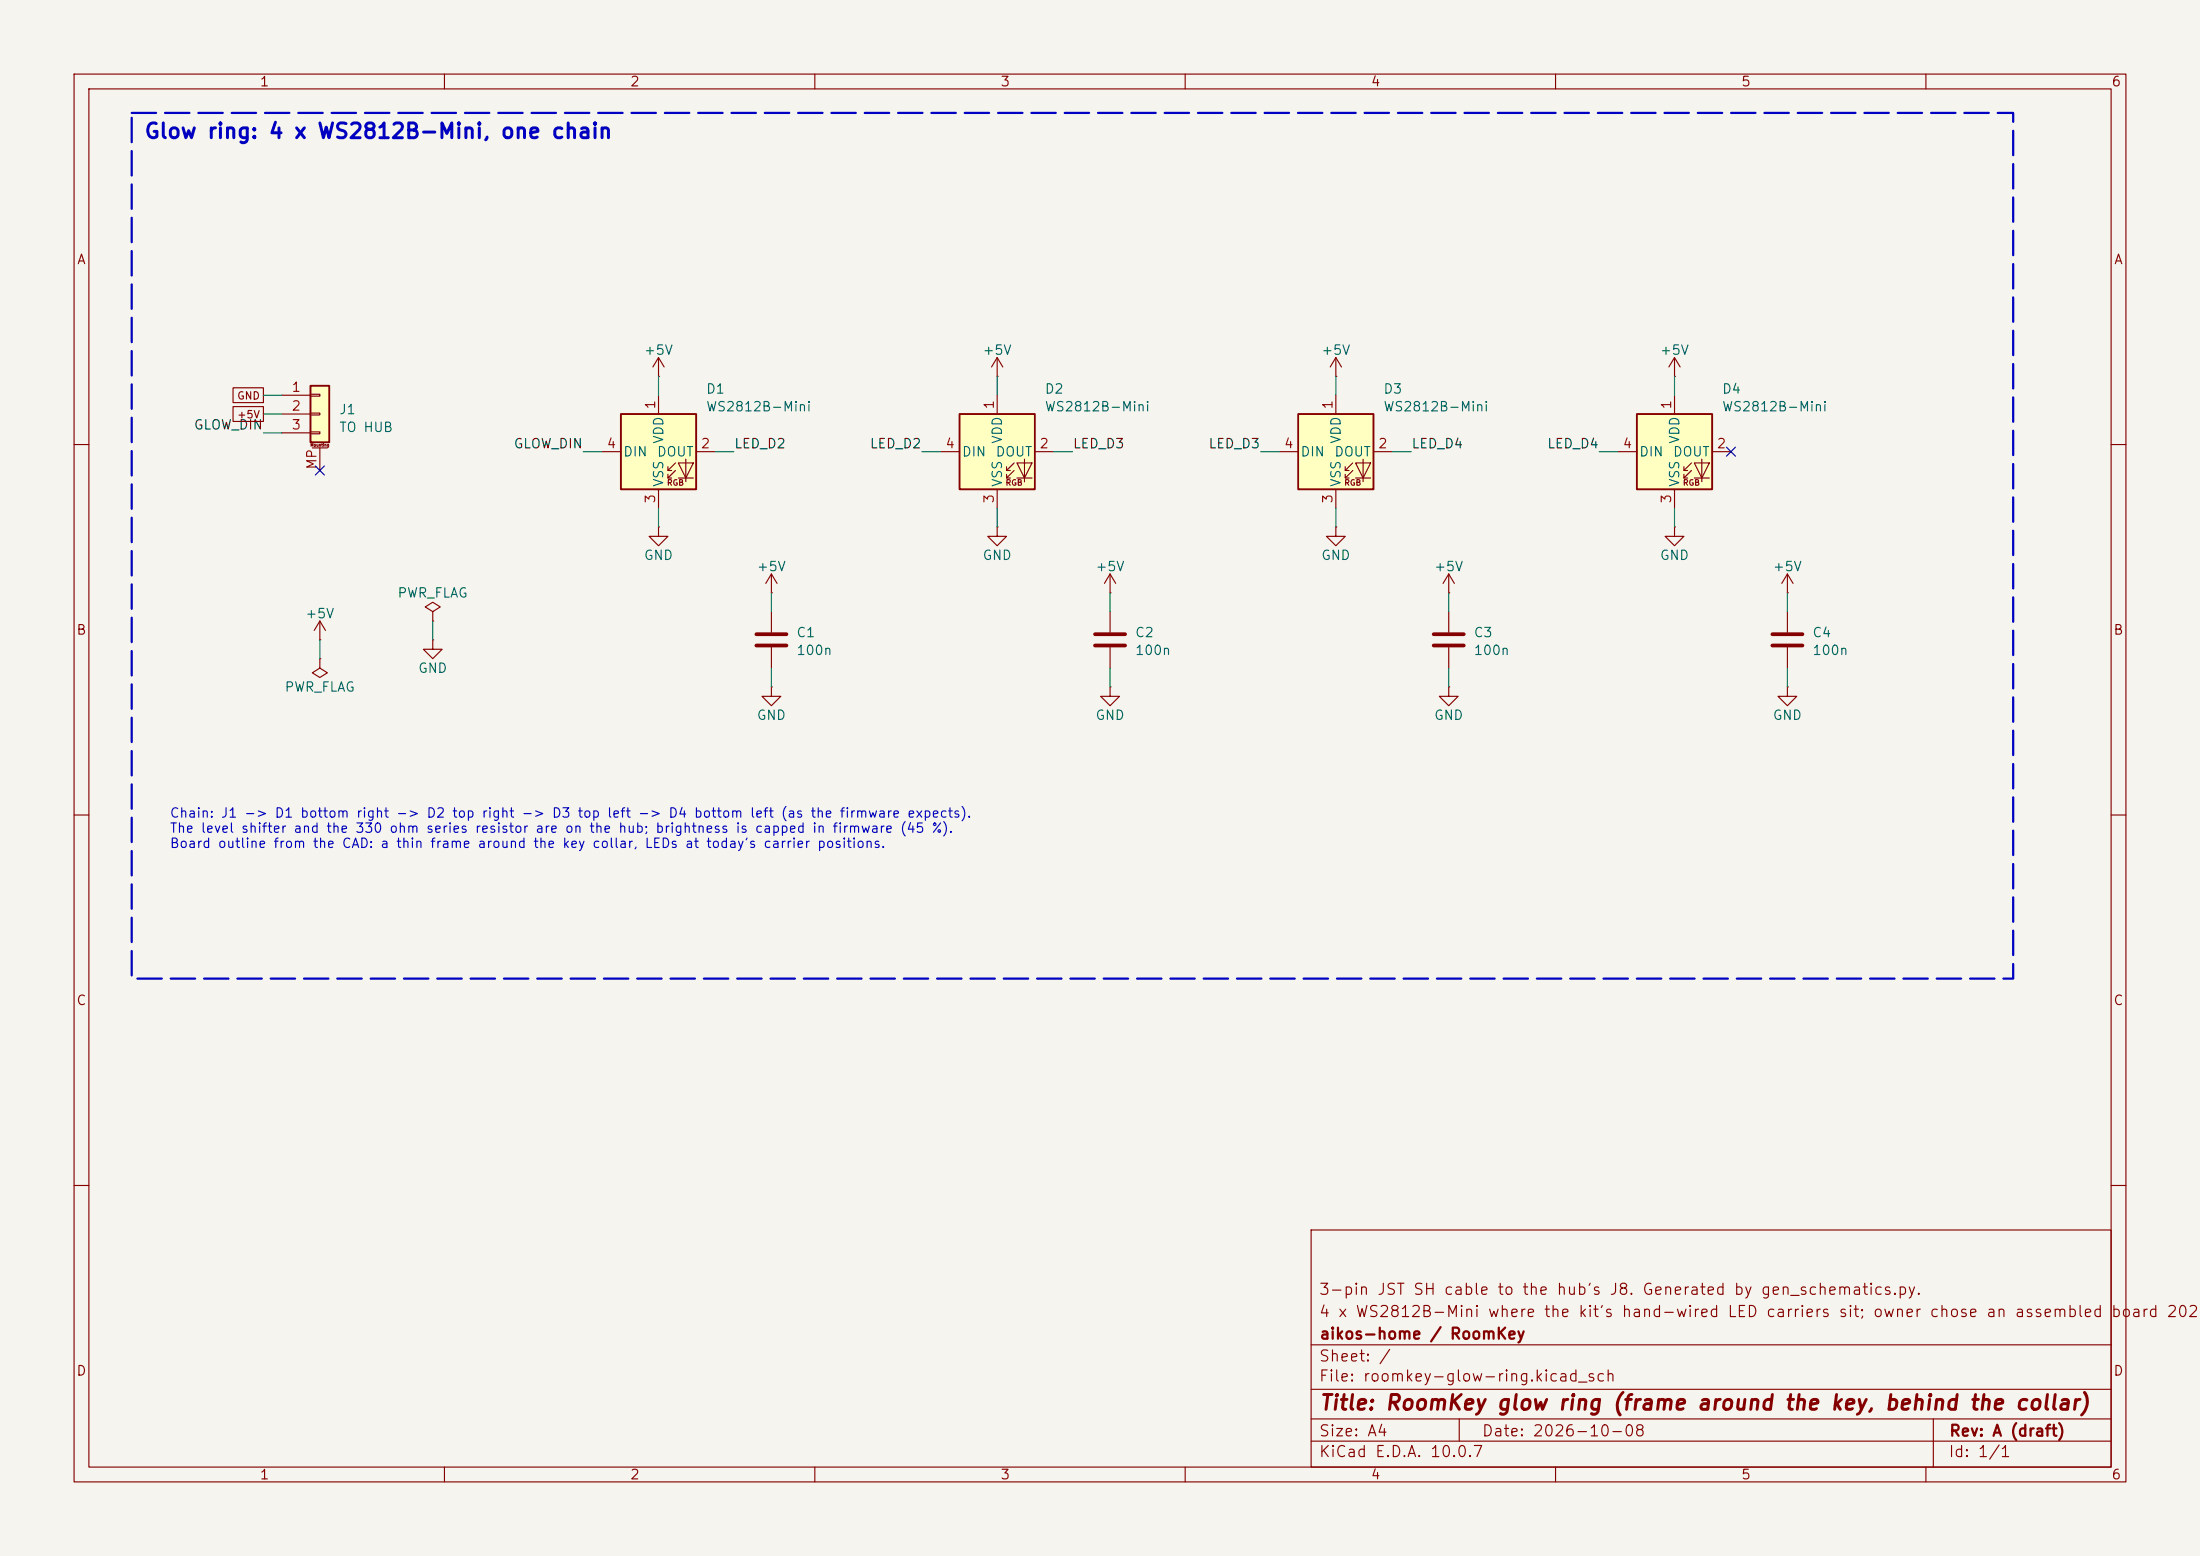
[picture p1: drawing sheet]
(kicad_sch
 (version 20260101)
 (generator "eeschema")
 (generator_version "10.0")
 (paper "A4")
 (title_block
  (title "RoomKey glow ring (frame around the key, behind the collar)")
  (date "2026-10-08")
  (rev "A (draft)")
  (company "aikos-home / RoomKey")
  (comment 1 "4 x WS2812B-Mini where the kit's hand-wired LED carriers sit; owner chose an assembled board 2026-10-08.")
  (comment 2 "3-pin JST SH cable to the hub's J8. Generated by gen_schematics.py."))
 (lib_symbols
  (symbol "Connector_Generic_MountingPin:Conn_01x03_MountingPin"
   (pin_names
    (offset 1.016) (hide yes)) (exclude_from_sim no) (in_bom yes) (on_board yes)
   (in_pos_files yes)
   (duplicate_pin_numbers_are_jumpers no)
   (property "Reference" "J" (at 0 5.08 0) (show_name no) (do_not_autoplace no) (effects (font (size 1.27 1.27))))
   (property "Value" "Conn_01x03_MountingPin" (at 1.27 -5.08 0) (show_name no) (do_not_autoplace no) (effects (font (size 1.27 1.27)) (justify left)))
   (property "Footprint" "" (at 0 0 0) (show_name no) (do_not_autoplace no) (hide yes) (effects (font (size 1.27 1.27))))
   (property "Datasheet" "" (at 0 0 0) (show_name no) (do_not_autoplace no) (hide yes) (effects (font (size 1.27 1.27))))
   (property "Description" "Generic connectable mounting pin connector, single row, 01x03, script generated (kicad-library-utils/schlib/autogen/connector/)" (at 0 0 0) (show_name no) (do_not_autoplace no) (hide yes) (effects (font (size 1.27 1.27))))
   (symbol "Conn_01x03_MountingPin_1_1"
    (rectangle (start -1.27 3.81) (end 1.27 -3.81) (stroke (width 0.254) (type default)) (fill (type background)))
    (rectangle (start -1.27 2.667) (end 0 2.413) (stroke (width 0.1524) (type default)) (fill (type none)))
    (rectangle (start -1.27 0.127) (end 0 -0.127) (stroke (width 0.1524) (type default)) (fill (type none)))
    (rectangle (start -1.27 -2.413) (end 0 -2.667) (stroke (width 0.1524) (type default)) (fill (type none)))
    (polyline (pts (xy -1.016 -4.572) (xy 1.016 -4.572)) (stroke (width 0.1524) (type default)) (fill (type none)))
    (text "Mounting" (at 0 -4.191 0) (effects (font (size 0.381 0.381))))
    (pin passive line (at -5.08 2.54 0) (length 3.81) (name "Pin_1" (effects (font (size 1.27 1.27)))) (number "1" (effects (font (size 1.27 1.27)))))
    (pin passive line (at -5.08 0 0) (length 3.81) (name "Pin_2" (effects (font (size 1.27 1.27)))) (number "2" (effects (font (size 1.27 1.27)))))
    (pin passive line (at -5.08 -2.54 0) (length 3.81) (name "Pin_3" (effects (font (size 1.27 1.27)))) (number "3" (effects (font (size 1.27 1.27)))))
    (pin passive line (at 0 -7.62 90) (length 3.048) (name "MountPin" (effects (font (size 1.27 1.27)))) (number "MP" (effects (font (size 1.27 1.27))))))
   (embedded_fonts no))
  (symbol "LED:WS2812B"
   (pin_names
    (offset 0.254)) (exclude_from_sim no) (in_bom yes) (on_board yes)
   (in_pos_files yes)
   (duplicate_pin_numbers_are_jumpers no)
   (property "Reference" "D" (at 5.08 5.715 0) (show_name no) (do_not_autoplace no) (effects (font (size 1.27 1.27)) (justify right bottom)))
   (property "Value" "WS2812B" (at 1.27 -5.715 0) (show_name no) (do_not_autoplace no) (effects (font (size 1.27 1.27)) (justify left top)))
   (property "Footprint" "LED_SMD:LED_WS2812B_PLCC4_5.0x5.0mm_P3.2mm" (at 1.27 -7.62 0) (show_name no) (do_not_autoplace no) (hide yes) (effects (font (size 1.27 1.27)) (justify left top)))
   (property "Datasheet" "https://cdn-shop.adafruit.com/datasheets/WS2812B.pdf" (at 2.54 -9.525 0) (show_name no) (do_not_autoplace no) (hide yes) (effects (font (size 1.27 1.27)) (justify left top)))
   (property "Description" "RGB LED with integrated controller" (at 0 0 0) (show_name no) (do_not_autoplace no) (hide yes) (effects (font (size 1.27 1.27))))
   (symbol "WS2812B_0_0"
    (text "RGB" (at 2.286 -4.191 0) (effects (font (size 0.762 0.762)))))
   (symbol "WS2812B_0_1"
    (polyline (pts (xy 1.27 -2.54) (xy 1.778 -2.54)) (stroke (width 0) (type default)) (fill (type none)))
    (polyline (pts (xy 1.27 -3.556) (xy 1.778 -3.556)) (stroke (width 0) (type default)) (fill (type none)))
    (polyline (pts (xy 2.286 -1.524) (xy 1.27 -2.54) (xy 1.27 -2.032)) (stroke (width 0) (type default)) (fill (type none)))
    (polyline (pts (xy 2.286 -2.54) (xy 1.27 -3.556) (xy 1.27 -3.048)) (stroke (width 0) (type default)) (fill (type none)))
    (polyline (pts (xy 3.683 -1.016) (xy 3.683 -3.556) (xy 3.683 -4.064)) (stroke (width 0) (type default)) (fill (type none)))
    (polyline (pts (xy 4.699 -1.524) (xy 2.667 -1.524) (xy 3.683 -3.556) (xy 4.699 -1.524)) (stroke (width 0) (type default)) (fill (type none)))
    (polyline (pts (xy 4.699 -3.556) (xy 2.667 -3.556)) (stroke (width 0) (type default)) (fill (type none)))
    (rectangle (start 5.08 5.08) (end -5.08 -5.08) (stroke (width 0.254) (type default)) (fill (type background))))
   (symbol "WS2812B_1_1"
    (pin power_in line (at 0 7.62 270) (length 2.54) (name "VDD" (effects (font (size 1.27 1.27)))) (number "1" (effects (font (size 1.27 1.27)))))
    (pin output line (at 7.62 0 180) (length 2.54) (name "DOUT" (effects (font (size 1.27 1.27)))) (number "2" (effects (font (size 1.27 1.27)))))
    (pin power_in line (at 0 -7.62 90) (length 2.54) (name "VSS" (effects (font (size 1.27 1.27)))) (number "3" (effects (font (size 1.27 1.27)))))
    (pin input line (at -7.62 0 0) (length 2.54) (name "DIN" (effects (font (size 1.27 1.27)))) (number "4" (effects (font (size 1.27 1.27))))))
   (embedded_fonts no))
  (symbol "power:+5V"
   (power global)
   (pin_numbers (hide yes))
   (pin_names
    (offset 0) (hide yes)) (exclude_from_sim no) (in_bom yes) (on_board yes)
   (in_pos_files yes)
   (duplicate_pin_numbers_are_jumpers no)
   (property "Reference" "#PWR" (at 0 -3.81 0) (show_name no) (do_not_autoplace no) (hide yes) (effects (font (size 1.27 1.27))))
   (property "Value" "+5V" (at 0 3.556 0) (show_name no) (do_not_autoplace no) (effects (font (size 1.27 1.27))))
   (property "Footprint" "" (at 0 0 0) (show_name no) (do_not_autoplace no) (hide yes) (effects (font (size 1.27 1.27))))
   (property "Datasheet" "" (at 0 0 0) (show_name no) (do_not_autoplace no) (hide yes) (effects (font (size 1.27 1.27))))
   (property "Description" "Power symbol creates a global label with name \"+5V\"" (at 0 0 0) (show_name no) (do_not_autoplace no) (hide yes) (effects (font (size 1.27 1.27))))
   (symbol "+5V_0_1"
    (polyline (pts (xy -0.762 1.27) (xy 0 2.54)) (stroke (width 0) (type default)) (fill (type none)))
    (polyline (pts (xy 0 2.54) (xy 0.762 1.27)) (stroke (width 0) (type default)) (fill (type none)))
    (polyline (pts (xy 0 0) (xy 0 2.54)) (stroke (width 0) (type default)) (fill (type none))))
   (symbol "+5V_1_1"
    (pin power_in line (at 0 0 90) (length 0) (name "" (effects (font (size 1.27 1.27)))) (number "1" (effects (font (size 1.27 1.27))))))
   (embedded_fonts no))
  (symbol "power:GND"
   (power global)
   (pin_numbers (hide yes))
   (pin_names
    (offset 0) (hide yes)) (exclude_from_sim no) (in_bom yes) (on_board yes)
   (in_pos_files yes)
   (duplicate_pin_numbers_are_jumpers no)
   (property "Reference" "#PWR" (at 0 -6.35 0) (show_name no) (do_not_autoplace no) (hide yes) (effects (font (size 1.27 1.27))))
   (property "Value" "GND" (at 0 -3.81 0) (show_name no) (do_not_autoplace no) (effects (font (size 1.27 1.27))))
   (property "Footprint" "" (at 0 0 0) (show_name no) (do_not_autoplace no) (hide yes) (effects (font (size 1.27 1.27))))
   (property "Datasheet" "" (at 0 0 0) (show_name no) (do_not_autoplace no) (hide yes) (effects (font (size 1.27 1.27))))
   (property "Description" "Power symbol creates a global label with name \"GND\" , ground" (at 0 0 0) (show_name no) (do_not_autoplace no) (hide yes) (effects (font (size 1.27 1.27))))
   (symbol "GND_0_1"
    (polyline (pts (xy 0 0) (xy 0 -1.27) (xy 1.27 -1.27) (xy 0 -2.54) (xy -1.27 -1.27) (xy 0 -1.27)) (stroke (width 0) (type default)) (fill (type none))))
   (symbol "GND_1_1"
    (pin power_in line (at 0 0 270) (length 0) (name "" (effects (font (size 1.27 1.27)))) (number "1" (effects (font (size 1.27 1.27))))))
   (embedded_fonts no))
  (symbol "Device:C"
   (pin_numbers (hide yes))
   (pin_names
    (offset 0.254)) (exclude_from_sim no) (in_bom yes) (on_board yes)
   (in_pos_files yes)
   (duplicate_pin_numbers_are_jumpers no)
   (property "Reference" "C" (at 0.635 2.54 0) (show_name no) (do_not_autoplace no) (effects (font (size 1.27 1.27)) (justify left)))
   (property "Value" "C" (at 0.635 -2.54 0) (show_name no) (do_not_autoplace no) (effects (font (size 1.27 1.27)) (justify left)))
   (property "Footprint" "" (at 0.9652 -3.81 0) (show_name no) (do_not_autoplace no) (hide yes) (effects (font (size 1.27 1.27))))
   (property "Datasheet" "" (at 0 0 0) (show_name no) (do_not_autoplace no) (hide yes) (effects (font (size 1.27 1.27))))
   (property "Description" "Unpolarized capacitor" (at 0 0 0) (show_name no) (do_not_autoplace no) (hide yes) (effects (font (size 1.27 1.27))))
   (symbol "C_0_1"
    (polyline (pts (xy -2.032 0.762) (xy 2.032 0.762)) (stroke (width 0.508) (type default)) (fill (type none)))
    (polyline (pts (xy -2.032 -0.762) (xy 2.032 -0.762)) (stroke (width 0.508) (type default)) (fill (type none))))
   (symbol "C_1_1"
    (pin passive line (at 0 3.81 270) (length 2.794) (name "" (effects (font (size 1.27 1.27)))) (number "1" (effects (font (size 1.27 1.27)))))
    (pin passive line (at 0 -3.81 90) (length 2.794) (name "" (effects (font (size 1.27 1.27)))) (number "2" (effects (font (size 1.27 1.27))))))
   (embedded_fonts no))
  (symbol "power:PWR_FLAG"
   (power global)
   (pin_numbers (hide yes))
   (pin_names
    (offset 0) (hide yes)) (exclude_from_sim no) (in_bom yes) (on_board yes)
   (in_pos_files yes)
   (duplicate_pin_numbers_are_jumpers no)
   (property "Reference" "#FLG" (at 0 1.905 0) (show_name no) (do_not_autoplace no) (hide yes) (effects (font (size 1.27 1.27))))
   (property "Value" "PWR_FLAG" (at 0 3.81 0) (show_name no) (do_not_autoplace no) (effects (font (size 1.27 1.27))))
   (property "Footprint" "" (at 0 0 0) (show_name no) (do_not_autoplace no) (hide yes) (effects (font (size 1.27 1.27))))
   (property "Datasheet" "" (at 0 0 0) (show_name no) (do_not_autoplace no) (hide yes) (effects (font (size 1.27 1.27))))
   (property "Description" "Special symbol for telling ERC where power comes from" (at 0 0 0) (show_name no) (do_not_autoplace no) (hide yes) (effects (font (size 1.27 1.27))))
   (symbol "PWR_FLAG_0_0"
    (pin power_out line (at 0 0 90) (length 0) (name "" (effects (font (size 1.27 1.27)))) (number "1" (effects (font (size 1.27 1.27))))))
   (symbol "PWR_FLAG_0_1"
    (polyline (pts (xy 0 0) (xy 0 1.27) (xy -1.016 1.905) (xy 0 2.54) (xy 1.016 1.905) (xy 0 1.27)) (stroke (width 0) (type default)) (fill (type none))))
   (embedded_fonts no)))
 (rectangle
  (start 17.78 15.24)
  (end 271.78 132.08)
  (stroke (width 0.3) (type dash))
  (fill (type none)))
 (text "Glow ring: 4 x WS2812B-Mini, one chain"
  (exclude_from_sim no)
  (at 19.304 16.764 0)
  (effects (font (size 2 2)
    (bold yes)) (justify left top)))
 (wire
  (pts (xy 38.1 53.34) (xy 35.56 53.34))
  (stroke (width 0) (type default)))
 (global_label "GND"
  (shape passive)
  (at 35.56 53.34 180)
  (effects (font (size 1 1)) (justify right)))
 (wire
  (pts (xy 38.1 55.88) (xy 35.56 55.88))
  (stroke (width 0) (type default)))
 (global_label "+5V"
  (shape passive)
  (at 35.56 55.88 180)
  (effects (font (size 1 1)) (justify right)))
 (wire
  (pts (xy 38.1 58.42) (xy 35.56 58.42))
  (stroke (width 0) (type default)))
 (label "GLOW_DIN"
  (at 35.56 58.42 180)
  (effects (font (size 1.27 1.27)) (justify right bottom)))
 (no_connect
  (at 43.18 63.5))
 (symbol
  (lib_id "Connector_Generic_MountingPin:Conn_01x03_MountingPin")
  (at 43.18 55.88 0)
  (unit 1)
  (body_style 1)
  (exclude_from_sim no)
  (in_bom yes)
  (on_board yes)
  (in_pos_files yes)
  (dnp no)
  (property "Reference" "J1" (at 45.72 55.261 0) (show_name no) (do_not_autoplace no) (effects (font (size 1.27 1.27)) (justify left)))
  (property "Value" "TO HUB" (at 45.72 57.661 0) (show_name no) (do_not_autoplace no) (effects (font (size 1.27 1.27)) (justify left)))
  (property "Footprint" "Connector_JST:JST_SH_SM03B-SRSS-TB_1x03-1MP_P1.00mm_Horizontal" (at 43.18 55.88 0) (hide yes) (show_name no) (do_not_autoplace no) (effects (font (size 1.27 1.27))))
  (property "Datasheet" "" (at 43.18 55.88 0) (hide yes) (show_name no) (do_not_autoplace no) (effects (font (size 1.27 1.27))))
  (property "Description" "Same pinout as the hub's J8 (1 GND, 2 +5V, 3 data); a 1:1 JST SH cable" (at 43.18 55.88 0) (hide yes) (show_name no) (do_not_autoplace no) (effects (font (size 1.27 1.27))))
  (property "MPN" "SM03B-SRSS-TB" (at 43.18 55.88 0) (hide yes) (show_name no) (do_not_autoplace no) (effects (font (size 1.27 1.27))))
  (property "Manufacturer" "JST" (at 43.18 55.88 0) (hide yes) (show_name no) (do_not_autoplace no) (effects (font (size 1.27 1.27))))
  (property "LCSC" "" (at 43.18 55.88 0) (hide yes) (show_name no) (do_not_autoplace no) (effects (font (size 1.27 1.27))))
  (pin "1")
  (pin "2")
  (pin "3")
  (pin "MP"))
 (wire
  (pts (xy 88.9 53.34) (xy 88.9 50.8))
  (stroke (width 0) (type default)))
 (symbol
  (lib_id "power:+5V")
  (at 88.9 50.8 0)
  (unit 1)
  (body_style 1)
  (exclude_from_sim no)
  (in_bom no)
  (on_board yes)
  (in_pos_files yes)
  (dnp no)
  (property "Reference" "#PWR01" (at 88.9 50.8 0) (hide yes) (show_name no) (do_not_autoplace no) (effects (font (size 1.27 1.27))))
  (property "Value" "+5V" (at 88.9 47.244 0) (show_name no) (do_not_autoplace no) (effects (font (size 1.27 1.27))))
  (property "Footprint" "" (at 88.9 50.8 0) (hide yes) (show_name no) (do_not_autoplace no) (effects (font (size 1.27 1.27))))
  (property "Datasheet" "" (at 88.9 50.8 0) (hide yes) (show_name no) (do_not_autoplace no) (effects (font (size 1.27 1.27))))
  (property "Description" "" (at 88.9 50.8 0) (hide yes) (show_name no) (do_not_autoplace no) (effects (font (size 1.27 1.27))))
  (pin "1"))
 (wire
  (pts (xy 96.52 60.96) (xy 99.06 60.96))
  (stroke (width 0) (type default)))
 (label "LED_D2"
  (at 99.06 60.96 0)
  (effects (font (size 1.27 1.27)) (justify left bottom)))
 (wire
  (pts (xy 88.9 68.58) (xy 88.9 71.12))
  (stroke (width 0) (type default)))
 (symbol
  (lib_id "power:GND")
  (at 88.9 71.12 0)
  (unit 1)
  (body_style 1)
  (exclude_from_sim no)
  (in_bom no)
  (on_board yes)
  (in_pos_files yes)
  (dnp no)
  (property "Reference" "#PWR02" (at 88.9 71.12 0) (hide yes) (show_name no) (do_not_autoplace no) (effects (font (size 1.27 1.27))))
  (property "Value" "GND" (at 88.9 74.93 0) (show_name no) (do_not_autoplace no) (effects (font (size 1.27 1.27))))
  (property "Footprint" "" (at 88.9 71.12 0) (hide yes) (show_name no) (do_not_autoplace no) (effects (font (size 1.27 1.27))))
  (property "Datasheet" "" (at 88.9 71.12 0) (hide yes) (show_name no) (do_not_autoplace no) (effects (font (size 1.27 1.27))))
  (property "Description" "" (at 88.9 71.12 0) (hide yes) (show_name no) (do_not_autoplace no) (effects (font (size 1.27 1.27))))
  (pin "1"))
 (wire
  (pts (xy 81.28 60.96) (xy 78.74 60.96))
  (stroke (width 0) (type default)))
 (label "GLOW_DIN"
  (at 78.74 60.96 180)
  (effects (font (size 1.27 1.27)) (justify right bottom)))
 (symbol
  (lib_id "LED:WS2812B")
  (at 88.9 60.96 0)
  (unit 1)
  (body_style 1)
  (exclude_from_sim no)
  (in_bom yes)
  (on_board yes)
  (in_pos_files yes)
  (dnp no)
  (property "Reference" "D1" (at 95.25 52.48 0) (show_name no) (do_not_autoplace no) (effects (font (size 1.27 1.27)) (justify left)))
  (property "Value" "WS2812B-Mini" (at 95.25 54.88 0) (show_name no) (do_not_autoplace no) (effects (font (size 1.27 1.27)) (justify left)))
  (property "Footprint" "LED_SMD:LED_WS2812B-Mini_PLCC4_3.5x3.5mm" (at 88.9 60.96 0) (hide yes) (show_name no) (do_not_autoplace no) (effects (font (size 1.27 1.27))))
  (property "Datasheet" "https://cdn-shop.adafruit.com/datasheets/WS2812B.pdf" (at 88.9 60.96 0) (hide yes) (show_name no) (do_not_autoplace no) (effects (font (size 1.27 1.27))))
  (property "Description" "Glow LED 1, bottom right corner (chain order = firmware order) [TBD: exact suffix / stock]" (at 88.9 60.96 0) (hide yes) (show_name no) (do_not_autoplace no) (effects (font (size 1.27 1.27))))
  (property "MPN" "WS2812B-Mini" (at 88.9 60.96 0) (hide yes) (show_name no) (do_not_autoplace no) (effects (font (size 1.27 1.27))))
  (property "Manufacturer" "Worldsemi" (at 88.9 60.96 0) (hide yes) (show_name no) (do_not_autoplace no) (effects (font (size 1.27 1.27))))
  (property "LCSC" "" (at 88.9 60.96 0) (hide yes) (show_name no) (do_not_autoplace no) (effects (font (size 1.27 1.27))))
  (pin "1")
  (pin "2")
  (pin "3")
  (pin "4"))
 (wire
  (pts (xy 104.14 82.55) (xy 104.14 80.01))
  (stroke (width 0) (type default)))
 (symbol
  (lib_id "power:+5V")
  (at 104.14 80.01 0)
  (unit 1)
  (body_style 1)
  (exclude_from_sim no)
  (in_bom no)
  (on_board yes)
  (in_pos_files yes)
  (dnp no)
  (property "Reference" "#PWR03" (at 104.14 80.01 0) (hide yes) (show_name no) (do_not_autoplace no) (effects (font (size 1.27 1.27))))
  (property "Value" "+5V" (at 104.14 76.454 0) (show_name no) (do_not_autoplace no) (effects (font (size 1.27 1.27))))
  (property "Footprint" "" (at 104.14 80.01 0) (hide yes) (show_name no) (do_not_autoplace no) (effects (font (size 1.27 1.27))))
  (property "Datasheet" "" (at 104.14 80.01 0) (hide yes) (show_name no) (do_not_autoplace no) (effects (font (size 1.27 1.27))))
  (property "Description" "" (at 104.14 80.01 0) (hide yes) (show_name no) (do_not_autoplace no) (effects (font (size 1.27 1.27))))
  (pin "1"))
 (wire
  (pts (xy 104.14 90.17) (xy 104.14 92.71))
  (stroke (width 0) (type default)))
 (symbol
  (lib_id "power:GND")
  (at 104.14 92.71 0)
  (unit 1)
  (body_style 1)
  (exclude_from_sim no)
  (in_bom no)
  (on_board yes)
  (in_pos_files yes)
  (dnp no)
  (property "Reference" "#PWR04" (at 104.14 92.71 0) (hide yes) (show_name no) (do_not_autoplace no) (effects (font (size 1.27 1.27))))
  (property "Value" "GND" (at 104.14 96.52 0) (show_name no) (do_not_autoplace no) (effects (font (size 1.27 1.27))))
  (property "Footprint" "" (at 104.14 92.71 0) (hide yes) (show_name no) (do_not_autoplace no) (effects (font (size 1.27 1.27))))
  (property "Datasheet" "" (at 104.14 92.71 0) (hide yes) (show_name no) (do_not_autoplace no) (effects (font (size 1.27 1.27))))
  (property "Description" "" (at 104.14 92.71 0) (hide yes) (show_name no) (do_not_autoplace no) (effects (font (size 1.27 1.27))))
  (pin "1"))
 (symbol
  (lib_id "Device:C")
  (at 104.14 86.36 0)
  (unit 1)
  (body_style 1)
  (exclude_from_sim no)
  (in_bom yes)
  (on_board yes)
  (in_pos_files yes)
  (dnp no)
  (property "Reference" "C1" (at 107.442 85.36 0) (show_name no) (do_not_autoplace no) (effects (font (size 1.27 1.27)) (justify left)))
  (property "Value" "100n" (at 107.442 87.76 0) (show_name no) (do_not_autoplace no) (effects (font (size 1.27 1.27)) (justify left)))
  (property "Footprint" "Capacitor_SMD:C_0402_1005Metric" (at 104.14 86.36 0) (hide yes) (show_name no) (do_not_autoplace no) (effects (font (size 1.27 1.27))))
  (property "Datasheet" "" (at 104.14 86.36 0) (hide yes) (show_name no) (do_not_autoplace no) (effects (font (size 1.27 1.27))))
  (property "Description" "Decoupling right at LED 1" (at 104.14 86.36 0) (hide yes) (show_name no) (do_not_autoplace no) (effects (font (size 1.27 1.27))))
  (property "MPN" "CL05B104KO5NNNC" (at 104.14 86.36 0) (hide yes) (show_name no) (do_not_autoplace no) (effects (font (size 1.27 1.27))))
  (property "Manufacturer" "Samsung" (at 104.14 86.36 0) (hide yes) (show_name no) (do_not_autoplace no) (effects (font (size 1.27 1.27))))
  (property "LCSC" "C1525" (at 104.14 86.36 0) (hide yes) (show_name no) (do_not_autoplace no) (effects (font (size 1.27 1.27))))
  (pin "1")
  (pin "2"))
 (wire
  (pts (xy 134.62 53.34) (xy 134.62 50.8))
  (stroke (width 0) (type default)))
 (symbol
  (lib_id "power:+5V")
  (at 134.62 50.8 0)
  (unit 1)
  (body_style 1)
  (exclude_from_sim no)
  (in_bom no)
  (on_board yes)
  (in_pos_files yes)
  (dnp no)
  (property "Reference" "#PWR05" (at 134.62 50.8 0) (hide yes) (show_name no) (do_not_autoplace no) (effects (font (size 1.27 1.27))))
  (property "Value" "+5V" (at 134.62 47.244 0) (show_name no) (do_not_autoplace no) (effects (font (size 1.27 1.27))))
  (property "Footprint" "" (at 134.62 50.8 0) (hide yes) (show_name no) (do_not_autoplace no) (effects (font (size 1.27 1.27))))
  (property "Datasheet" "" (at 134.62 50.8 0) (hide yes) (show_name no) (do_not_autoplace no) (effects (font (size 1.27 1.27))))
  (property "Description" "" (at 134.62 50.8 0) (hide yes) (show_name no) (do_not_autoplace no) (effects (font (size 1.27 1.27))))
  (pin "1"))
 (wire
  (pts (xy 142.24 60.96) (xy 144.78 60.96))
  (stroke (width 0) (type default)))
 (label "LED_D3"
  (at 144.78 60.96 0)
  (effects (font (size 1.27 1.27)) (justify left bottom)))
 (wire
  (pts (xy 134.62 68.58) (xy 134.62 71.12))
  (stroke (width 0) (type default)))
 (symbol
  (lib_id "power:GND")
  (at 134.62 71.12 0)
  (unit 1)
  (body_style 1)
  (exclude_from_sim no)
  (in_bom no)
  (on_board yes)
  (in_pos_files yes)
  (dnp no)
  (property "Reference" "#PWR06" (at 134.62 71.12 0) (hide yes) (show_name no) (do_not_autoplace no) (effects (font (size 1.27 1.27))))
  (property "Value" "GND" (at 134.62 74.93 0) (show_name no) (do_not_autoplace no) (effects (font (size 1.27 1.27))))
  (property "Footprint" "" (at 134.62 71.12 0) (hide yes) (show_name no) (do_not_autoplace no) (effects (font (size 1.27 1.27))))
  (property "Datasheet" "" (at 134.62 71.12 0) (hide yes) (show_name no) (do_not_autoplace no) (effects (font (size 1.27 1.27))))
  (property "Description" "" (at 134.62 71.12 0) (hide yes) (show_name no) (do_not_autoplace no) (effects (font (size 1.27 1.27))))
  (pin "1"))
 (wire
  (pts (xy 127 60.96) (xy 124.46 60.96))
  (stroke (width 0) (type default)))
 (label "LED_D2"
  (at 124.46 60.96 180)
  (effects (font (size 1.27 1.27)) (justify right bottom)))
 (symbol
  (lib_id "LED:WS2812B")
  (at 134.62 60.96 0)
  (unit 1)
  (body_style 1)
  (exclude_from_sim no)
  (in_bom yes)
  (on_board yes)
  (in_pos_files yes)
  (dnp no)
  (property "Reference" "D2" (at 140.97 52.48 0) (show_name no) (do_not_autoplace no) (effects (font (size 1.27 1.27)) (justify left)))
  (property "Value" "WS2812B-Mini" (at 140.97 54.88 0) (show_name no) (do_not_autoplace no) (effects (font (size 1.27 1.27)) (justify left)))
  (property "Footprint" "LED_SMD:LED_WS2812B-Mini_PLCC4_3.5x3.5mm" (at 134.62 60.96 0) (hide yes) (show_name no) (do_not_autoplace no) (effects (font (size 1.27 1.27))))
  (property "Datasheet" "https://cdn-shop.adafruit.com/datasheets/WS2812B.pdf" (at 134.62 60.96 0) (hide yes) (show_name no) (do_not_autoplace no) (effects (font (size 1.27 1.27))))
  (property "Description" "Glow LED 2, top right corner (chain order = firmware order) [TBD: exact suffix / stock]" (at 134.62 60.96 0) (hide yes) (show_name no) (do_not_autoplace no) (effects (font (size 1.27 1.27))))
  (property "MPN" "WS2812B-Mini" (at 134.62 60.96 0) (hide yes) (show_name no) (do_not_autoplace no) (effects (font (size 1.27 1.27))))
  (property "Manufacturer" "Worldsemi" (at 134.62 60.96 0) (hide yes) (show_name no) (do_not_autoplace no) (effects (font (size 1.27 1.27))))
  (property "LCSC" "" (at 134.62 60.96 0) (hide yes) (show_name no) (do_not_autoplace no) (effects (font (size 1.27 1.27))))
  (pin "1")
  (pin "2")
  (pin "3")
  (pin "4"))
 (wire
  (pts (xy 149.86 82.55) (xy 149.86 80.01))
  (stroke (width 0) (type default)))
 (symbol
  (lib_id "power:+5V")
  (at 149.86 80.01 0)
  (unit 1)
  (body_style 1)
  (exclude_from_sim no)
  (in_bom no)
  (on_board yes)
  (in_pos_files yes)
  (dnp no)
  (property "Reference" "#PWR07" (at 149.86 80.01 0) (hide yes) (show_name no) (do_not_autoplace no) (effects (font (size 1.27 1.27))))
  (property "Value" "+5V" (at 149.86 76.454 0) (show_name no) (do_not_autoplace no) (effects (font (size 1.27 1.27))))
  (property "Footprint" "" (at 149.86 80.01 0) (hide yes) (show_name no) (do_not_autoplace no) (effects (font (size 1.27 1.27))))
  (property "Datasheet" "" (at 149.86 80.01 0) (hide yes) (show_name no) (do_not_autoplace no) (effects (font (size 1.27 1.27))))
  (property "Description" "" (at 149.86 80.01 0) (hide yes) (show_name no) (do_not_autoplace no) (effects (font (size 1.27 1.27))))
  (pin "1"))
 (wire
  (pts (xy 149.86 90.17) (xy 149.86 92.71))
  (stroke (width 0) (type default)))
 (symbol
  (lib_id "power:GND")
  (at 149.86 92.71 0)
  (unit 1)
  (body_style 1)
  (exclude_from_sim no)
  (in_bom no)
  (on_board yes)
  (in_pos_files yes)
  (dnp no)
  (property "Reference" "#PWR08" (at 149.86 92.71 0) (hide yes) (show_name no) (do_not_autoplace no) (effects (font (size 1.27 1.27))))
  (property "Value" "GND" (at 149.86 96.52 0) (show_name no) (do_not_autoplace no) (effects (font (size 1.27 1.27))))
  (property "Footprint" "" (at 149.86 92.71 0) (hide yes) (show_name no) (do_not_autoplace no) (effects (font (size 1.27 1.27))))
  (property "Datasheet" "" (at 149.86 92.71 0) (hide yes) (show_name no) (do_not_autoplace no) (effects (font (size 1.27 1.27))))
  (property "Description" "" (at 149.86 92.71 0) (hide yes) (show_name no) (do_not_autoplace no) (effects (font (size 1.27 1.27))))
  (pin "1"))
 (symbol
  (lib_id "Device:C")
  (at 149.86 86.36 0)
  (unit 1)
  (body_style 1)
  (exclude_from_sim no)
  (in_bom yes)
  (on_board yes)
  (in_pos_files yes)
  (dnp no)
  (property "Reference" "C2" (at 153.162 85.36 0) (show_name no) (do_not_autoplace no) (effects (font (size 1.27 1.27)) (justify left)))
  (property "Value" "100n" (at 153.162 87.76 0) (show_name no) (do_not_autoplace no) (effects (font (size 1.27 1.27)) (justify left)))
  (property "Footprint" "Capacitor_SMD:C_0402_1005Metric" (at 149.86 86.36 0) (hide yes) (show_name no) (do_not_autoplace no) (effects (font (size 1.27 1.27))))
  (property "Datasheet" "" (at 149.86 86.36 0) (hide yes) (show_name no) (do_not_autoplace no) (effects (font (size 1.27 1.27))))
  (property "Description" "Decoupling right at LED 2" (at 149.86 86.36 0) (hide yes) (show_name no) (do_not_autoplace no) (effects (font (size 1.27 1.27))))
  (property "MPN" "CL05B104KO5NNNC" (at 149.86 86.36 0) (hide yes) (show_name no) (do_not_autoplace no) (effects (font (size 1.27 1.27))))
  (property "Manufacturer" "Samsung" (at 149.86 86.36 0) (hide yes) (show_name no) (do_not_autoplace no) (effects (font (size 1.27 1.27))))
  (property "LCSC" "C1525" (at 149.86 86.36 0) (hide yes) (show_name no) (do_not_autoplace no) (effects (font (size 1.27 1.27))))
  (pin "1")
  (pin "2"))
 (wire
  (pts (xy 180.34 53.34) (xy 180.34 50.8))
  (stroke (width 0) (type default)))
 (symbol
  (lib_id "power:+5V")
  (at 180.34 50.8 0)
  (unit 1)
  (body_style 1)
  (exclude_from_sim no)
  (in_bom no)
  (on_board yes)
  (in_pos_files yes)
  (dnp no)
  (property "Reference" "#PWR09" (at 180.34 50.8 0) (hide yes) (show_name no) (do_not_autoplace no) (effects (font (size 1.27 1.27))))
  (property "Value" "+5V" (at 180.34 47.244 0) (show_name no) (do_not_autoplace no) (effects (font (size 1.27 1.27))))
  (property "Footprint" "" (at 180.34 50.8 0) (hide yes) (show_name no) (do_not_autoplace no) (effects (font (size 1.27 1.27))))
  (property "Datasheet" "" (at 180.34 50.8 0) (hide yes) (show_name no) (do_not_autoplace no) (effects (font (size 1.27 1.27))))
  (property "Description" "" (at 180.34 50.8 0) (hide yes) (show_name no) (do_not_autoplace no) (effects (font (size 1.27 1.27))))
  (pin "1"))
 (wire
  (pts (xy 187.96 60.96) (xy 190.5 60.96))
  (stroke (width 0) (type default)))
 (label "LED_D4"
  (at 190.5 60.96 0)
  (effects (font (size 1.27 1.27)) (justify left bottom)))
 (wire
  (pts (xy 180.34 68.58) (xy 180.34 71.12))
  (stroke (width 0) (type default)))
 (symbol
  (lib_id "power:GND")
  (at 180.34 71.12 0)
  (unit 1)
  (body_style 1)
  (exclude_from_sim no)
  (in_bom no)
  (on_board yes)
  (in_pos_files yes)
  (dnp no)
  (property "Reference" "#PWR10" (at 180.34 71.12 0) (hide yes) (show_name no) (do_not_autoplace no) (effects (font (size 1.27 1.27))))
  (property "Value" "GND" (at 180.34 74.93 0) (show_name no) (do_not_autoplace no) (effects (font (size 1.27 1.27))))
  (property "Footprint" "" (at 180.34 71.12 0) (hide yes) (show_name no) (do_not_autoplace no) (effects (font (size 1.27 1.27))))
  (property "Datasheet" "" (at 180.34 71.12 0) (hide yes) (show_name no) (do_not_autoplace no) (effects (font (size 1.27 1.27))))
  (property "Description" "" (at 180.34 71.12 0) (hide yes) (show_name no) (do_not_autoplace no) (effects (font (size 1.27 1.27))))
  (pin "1"))
 (wire
  (pts (xy 172.72 60.96) (xy 170.18 60.96))
  (stroke (width 0) (type default)))
 (label "LED_D3"
  (at 170.18 60.96 180)
  (effects (font (size 1.27 1.27)) (justify right bottom)))
 (symbol
  (lib_id "LED:WS2812B")
  (at 180.34 60.96 0)
  (unit 1)
  (body_style 1)
  (exclude_from_sim no)
  (in_bom yes)
  (on_board yes)
  (in_pos_files yes)
  (dnp no)
  (property "Reference" "D3" (at 186.69 52.48 0) (show_name no) (do_not_autoplace no) (effects (font (size 1.27 1.27)) (justify left)))
  (property "Value" "WS2812B-Mini" (at 186.69 54.88 0) (show_name no) (do_not_autoplace no) (effects (font (size 1.27 1.27)) (justify left)))
  (property "Footprint" "LED_SMD:LED_WS2812B-Mini_PLCC4_3.5x3.5mm" (at 180.34 60.96 0) (hide yes) (show_name no) (do_not_autoplace no) (effects (font (size 1.27 1.27))))
  (property "Datasheet" "https://cdn-shop.adafruit.com/datasheets/WS2812B.pdf" (at 180.34 60.96 0) (hide yes) (show_name no) (do_not_autoplace no) (effects (font (size 1.27 1.27))))
  (property "Description" "Glow LED 3, top left corner (chain order = firmware order) [TBD: exact suffix / stock]" (at 180.34 60.96 0) (hide yes) (show_name no) (do_not_autoplace no) (effects (font (size 1.27 1.27))))
  (property "MPN" "WS2812B-Mini" (at 180.34 60.96 0) (hide yes) (show_name no) (do_not_autoplace no) (effects (font (size 1.27 1.27))))
  (property "Manufacturer" "Worldsemi" (at 180.34 60.96 0) (hide yes) (show_name no) (do_not_autoplace no) (effects (font (size 1.27 1.27))))
  (property "LCSC" "" (at 180.34 60.96 0) (hide yes) (show_name no) (do_not_autoplace no) (effects (font (size 1.27 1.27))))
  (pin "1")
  (pin "2")
  (pin "3")
  (pin "4"))
 (wire
  (pts (xy 195.58 82.55) (xy 195.58 80.01))
  (stroke (width 0) (type default)))
 (symbol
  (lib_id "power:+5V")
  (at 195.58 80.01 0)
  (unit 1)
  (body_style 1)
  (exclude_from_sim no)
  (in_bom no)
  (on_board yes)
  (in_pos_files yes)
  (dnp no)
  (property "Reference" "#PWR11" (at 195.58 80.01 0) (hide yes) (show_name no) (do_not_autoplace no) (effects (font (size 1.27 1.27))))
  (property "Value" "+5V" (at 195.58 76.454 0) (show_name no) (do_not_autoplace no) (effects (font (size 1.27 1.27))))
  (property "Footprint" "" (at 195.58 80.01 0) (hide yes) (show_name no) (do_not_autoplace no) (effects (font (size 1.27 1.27))))
  (property "Datasheet" "" (at 195.58 80.01 0) (hide yes) (show_name no) (do_not_autoplace no) (effects (font (size 1.27 1.27))))
  (property "Description" "" (at 195.58 80.01 0) (hide yes) (show_name no) (do_not_autoplace no) (effects (font (size 1.27 1.27))))
  (pin "1"))
 (wire
  (pts (xy 195.58 90.17) (xy 195.58 92.71))
  (stroke (width 0) (type default)))
 (symbol
  (lib_id "power:GND")
  (at 195.58 92.71 0)
  (unit 1)
  (body_style 1)
  (exclude_from_sim no)
  (in_bom no)
  (on_board yes)
  (in_pos_files yes)
  (dnp no)
  (property "Reference" "#PWR12" (at 195.58 92.71 0) (hide yes) (show_name no) (do_not_autoplace no) (effects (font (size 1.27 1.27))))
  (property "Value" "GND" (at 195.58 96.52 0) (show_name no) (do_not_autoplace no) (effects (font (size 1.27 1.27))))
  (property "Footprint" "" (at 195.58 92.71 0) (hide yes) (show_name no) (do_not_autoplace no) (effects (font (size 1.27 1.27))))
  (property "Datasheet" "" (at 195.58 92.71 0) (hide yes) (show_name no) (do_not_autoplace no) (effects (font (size 1.27 1.27))))
  (property "Description" "" (at 195.58 92.71 0) (hide yes) (show_name no) (do_not_autoplace no) (effects (font (size 1.27 1.27))))
  (pin "1"))
 (symbol
  (lib_id "Device:C")
  (at 195.58 86.36 0)
  (unit 1)
  (body_style 1)
  (exclude_from_sim no)
  (in_bom yes)
  (on_board yes)
  (in_pos_files yes)
  (dnp no)
  (property "Reference" "C3" (at 198.882 85.36 0) (show_name no) (do_not_autoplace no) (effects (font (size 1.27 1.27)) (justify left)))
  (property "Value" "100n" (at 198.882 87.76 0) (show_name no) (do_not_autoplace no) (effects (font (size 1.27 1.27)) (justify left)))
  (property "Footprint" "Capacitor_SMD:C_0402_1005Metric" (at 195.58 86.36 0) (hide yes) (show_name no) (do_not_autoplace no) (effects (font (size 1.27 1.27))))
  (property "Datasheet" "" (at 195.58 86.36 0) (hide yes) (show_name no) (do_not_autoplace no) (effects (font (size 1.27 1.27))))
  (property "Description" "Decoupling right at LED 3" (at 195.58 86.36 0) (hide yes) (show_name no) (do_not_autoplace no) (effects (font (size 1.27 1.27))))
  (property "MPN" "CL05B104KO5NNNC" (at 195.58 86.36 0) (hide yes) (show_name no) (do_not_autoplace no) (effects (font (size 1.27 1.27))))
  (property "Manufacturer" "Samsung" (at 195.58 86.36 0) (hide yes) (show_name no) (do_not_autoplace no) (effects (font (size 1.27 1.27))))
  (property "LCSC" "C1525" (at 195.58 86.36 0) (hide yes) (show_name no) (do_not_autoplace no) (effects (font (size 1.27 1.27))))
  (pin "1")
  (pin "2"))
 (wire
  (pts (xy 226.06 53.34) (xy 226.06 50.8))
  (stroke (width 0) (type default)))
 (symbol
  (lib_id "power:+5V")
  (at 226.06 50.8 0)
  (unit 1)
  (body_style 1)
  (exclude_from_sim no)
  (in_bom no)
  (on_board yes)
  (in_pos_files yes)
  (dnp no)
  (property "Reference" "#PWR13" (at 226.06 50.8 0) (hide yes) (show_name no) (do_not_autoplace no) (effects (font (size 1.27 1.27))))
  (property "Value" "+5V" (at 226.06 47.244 0) (show_name no) (do_not_autoplace no) (effects (font (size 1.27 1.27))))
  (property "Footprint" "" (at 226.06 50.8 0) (hide yes) (show_name no) (do_not_autoplace no) (effects (font (size 1.27 1.27))))
  (property "Datasheet" "" (at 226.06 50.8 0) (hide yes) (show_name no) (do_not_autoplace no) (effects (font (size 1.27 1.27))))
  (property "Description" "" (at 226.06 50.8 0) (hide yes) (show_name no) (do_not_autoplace no) (effects (font (size 1.27 1.27))))
  (pin "1"))
 (no_connect
  (at 233.68 60.96))
 (wire
  (pts (xy 226.06 68.58) (xy 226.06 71.12))
  (stroke (width 0) (type default)))
 (symbol
  (lib_id "power:GND")
  (at 226.06 71.12 0)
  (unit 1)
  (body_style 1)
  (exclude_from_sim no)
  (in_bom no)
  (on_board yes)
  (in_pos_files yes)
  (dnp no)
  (property "Reference" "#PWR14" (at 226.06 71.12 0) (hide yes) (show_name no) (do_not_autoplace no) (effects (font (size 1.27 1.27))))
  (property "Value" "GND" (at 226.06 74.93 0) (show_name no) (do_not_autoplace no) (effects (font (size 1.27 1.27))))
  (property "Footprint" "" (at 226.06 71.12 0) (hide yes) (show_name no) (do_not_autoplace no) (effects (font (size 1.27 1.27))))
  (property "Datasheet" "" (at 226.06 71.12 0) (hide yes) (show_name no) (do_not_autoplace no) (effects (font (size 1.27 1.27))))
  (property "Description" "" (at 226.06 71.12 0) (hide yes) (show_name no) (do_not_autoplace no) (effects (font (size 1.27 1.27))))
  (pin "1"))
 (wire
  (pts (xy 218.44 60.96) (xy 215.9 60.96))
  (stroke (width 0) (type default)))
 (label "LED_D4"
  (at 215.9 60.96 180)
  (effects (font (size 1.27 1.27)) (justify right bottom)))
 (symbol
  (lib_id "LED:WS2812B")
  (at 226.06 60.96 0)
  (unit 1)
  (body_style 1)
  (exclude_from_sim no)
  (in_bom yes)
  (on_board yes)
  (in_pos_files yes)
  (dnp no)
  (property "Reference" "D4" (at 232.41 52.48 0) (show_name no) (do_not_autoplace no) (effects (font (size 1.27 1.27)) (justify left)))
  (property "Value" "WS2812B-Mini" (at 232.41 54.88 0) (show_name no) (do_not_autoplace no) (effects (font (size 1.27 1.27)) (justify left)))
  (property "Footprint" "LED_SMD:LED_WS2812B-Mini_PLCC4_3.5x3.5mm" (at 226.06 60.96 0) (hide yes) (show_name no) (do_not_autoplace no) (effects (font (size 1.27 1.27))))
  (property "Datasheet" "https://cdn-shop.adafruit.com/datasheets/WS2812B.pdf" (at 226.06 60.96 0) (hide yes) (show_name no) (do_not_autoplace no) (effects (font (size 1.27 1.27))))
  (property "Description" "Glow LED 4, bottom left corner (chain order = firmware order) [TBD: exact suffix / stock]" (at 226.06 60.96 0) (hide yes) (show_name no) (do_not_autoplace no) (effects (font (size 1.27 1.27))))
  (property "MPN" "WS2812B-Mini" (at 226.06 60.96 0) (hide yes) (show_name no) (do_not_autoplace no) (effects (font (size 1.27 1.27))))
  (property "Manufacturer" "Worldsemi" (at 226.06 60.96 0) (hide yes) (show_name no) (do_not_autoplace no) (effects (font (size 1.27 1.27))))
  (property "LCSC" "" (at 226.06 60.96 0) (hide yes) (show_name no) (do_not_autoplace no) (effects (font (size 1.27 1.27))))
  (pin "1")
  (pin "2")
  (pin "3")
  (pin "4"))
 (wire
  (pts (xy 241.3 82.55) (xy 241.3 80.01))
  (stroke (width 0) (type default)))
 (symbol
  (lib_id "power:+5V")
  (at 241.3 80.01 0)
  (unit 1)
  (body_style 1)
  (exclude_from_sim no)
  (in_bom no)
  (on_board yes)
  (in_pos_files yes)
  (dnp no)
  (property "Reference" "#PWR15" (at 241.3 80.01 0) (hide yes) (show_name no) (do_not_autoplace no) (effects (font (size 1.27 1.27))))
  (property "Value" "+5V" (at 241.3 76.454 0) (show_name no) (do_not_autoplace no) (effects (font (size 1.27 1.27))))
  (property "Footprint" "" (at 241.3 80.01 0) (hide yes) (show_name no) (do_not_autoplace no) (effects (font (size 1.27 1.27))))
  (property "Datasheet" "" (at 241.3 80.01 0) (hide yes) (show_name no) (do_not_autoplace no) (effects (font (size 1.27 1.27))))
  (property "Description" "" (at 241.3 80.01 0) (hide yes) (show_name no) (do_not_autoplace no) (effects (font (size 1.27 1.27))))
  (pin "1"))
 (wire
  (pts (xy 241.3 90.17) (xy 241.3 92.71))
  (stroke (width 0) (type default)))
 (symbol
  (lib_id "power:GND")
  (at 241.3 92.71 0)
  (unit 1)
  (body_style 1)
  (exclude_from_sim no)
  (in_bom no)
  (on_board yes)
  (in_pos_files yes)
  (dnp no)
  (property "Reference" "#PWR16" (at 241.3 92.71 0) (hide yes) (show_name no) (do_not_autoplace no) (effects (font (size 1.27 1.27))))
  (property "Value" "GND" (at 241.3 96.52 0) (show_name no) (do_not_autoplace no) (effects (font (size 1.27 1.27))))
  (property "Footprint" "" (at 241.3 92.71 0) (hide yes) (show_name no) (do_not_autoplace no) (effects (font (size 1.27 1.27))))
  (property "Datasheet" "" (at 241.3 92.71 0) (hide yes) (show_name no) (do_not_autoplace no) (effects (font (size 1.27 1.27))))
  (property "Description" "" (at 241.3 92.71 0) (hide yes) (show_name no) (do_not_autoplace no) (effects (font (size 1.27 1.27))))
  (pin "1"))
 (symbol
  (lib_id "Device:C")
  (at 241.3 86.36 0)
  (unit 1)
  (body_style 1)
  (exclude_from_sim no)
  (in_bom yes)
  (on_board yes)
  (in_pos_files yes)
  (dnp no)
  (property "Reference" "C4" (at 244.602 85.36 0) (show_name no) (do_not_autoplace no) (effects (font (size 1.27 1.27)) (justify left)))
  (property "Value" "100n" (at 244.602 87.76 0) (show_name no) (do_not_autoplace no) (effects (font (size 1.27 1.27)) (justify left)))
  (property "Footprint" "Capacitor_SMD:C_0402_1005Metric" (at 241.3 86.36 0) (hide yes) (show_name no) (do_not_autoplace no) (effects (font (size 1.27 1.27))))
  (property "Datasheet" "" (at 241.3 86.36 0) (hide yes) (show_name no) (do_not_autoplace no) (effects (font (size 1.27 1.27))))
  (property "Description" "Decoupling right at LED 4" (at 241.3 86.36 0) (hide yes) (show_name no) (do_not_autoplace no) (effects (font (size 1.27 1.27))))
  (property "MPN" "CL05B104KO5NNNC" (at 241.3 86.36 0) (hide yes) (show_name no) (do_not_autoplace no) (effects (font (size 1.27 1.27))))
  (property "Manufacturer" "Samsung" (at 241.3 86.36 0) (hide yes) (show_name no) (do_not_autoplace no) (effects (font (size 1.27 1.27))))
  (property "LCSC" "C1525" (at 241.3 86.36 0) (hide yes) (show_name no) (do_not_autoplace no) (effects (font (size 1.27 1.27))))
  (pin "1")
  (pin "2"))
 (wire
  (pts (xy 43.18 86.36) (xy 43.18 88.9))
  (stroke (width 0) (type default)))
 (symbol
  (lib_id "power:PWR_FLAG")
  (at 43.18 88.9 180)
  (unit 1)
  (body_style 1)
  (exclude_from_sim no)
  (in_bom no)
  (on_board yes)
  (in_pos_files yes)
  (dnp no)
  (property "Reference" "#FLG17" (at 43.18 88.9 0) (hide yes) (show_name no) (do_not_autoplace no) (effects (font (size 1.27 1.27))))
  (property "Value" "PWR_FLAG" (at 43.18 92.71 0) (show_name no) (do_not_autoplace no) (effects (font (size 1.27 1.27))))
  (property "Footprint" "" (at 43.18 88.9 0) (hide yes) (show_name no) (do_not_autoplace no) (effects (font (size 1.27 1.27))))
  (property "Datasheet" "" (at 43.18 88.9 0) (hide yes) (show_name no) (do_not_autoplace no) (effects (font (size 1.27 1.27))))
  (property "Description" "" (at 43.18 88.9 0) (hide yes) (show_name no) (do_not_autoplace no) (effects (font (size 1.27 1.27))))
  (pin "1"))
 (symbol
  (lib_id "power:+5V")
  (at 43.18 86.36 0)
  (unit 1)
  (body_style 1)
  (exclude_from_sim no)
  (in_bom no)
  (on_board yes)
  (in_pos_files yes)
  (dnp no)
  (property "Reference" "#PWR18" (at 43.18 86.36 0) (hide yes) (show_name no) (do_not_autoplace no) (effects (font (size 1.27 1.27))))
  (property "Value" "+5V" (at 43.18 82.804 0) (show_name no) (do_not_autoplace no) (effects (font (size 1.27 1.27))))
  (property "Footprint" "" (at 43.18 86.36 0) (hide yes) (show_name no) (do_not_autoplace no) (effects (font (size 1.27 1.27))))
  (property "Datasheet" "" (at 43.18 86.36 0) (hide yes) (show_name no) (do_not_autoplace no) (effects (font (size 1.27 1.27))))
  (property "Description" "" (at 43.18 86.36 0) (hide yes) (show_name no) (do_not_autoplace no) (effects (font (size 1.27 1.27))))
  (pin "1"))
 (wire
  (pts (xy 58.42 86.36) (xy 58.42 83.82))
  (stroke (width 0) (type default)))
 (symbol
  (lib_id "power:PWR_FLAG")
  (at 58.42 83.82 0)
  (unit 1)
  (body_style 1)
  (exclude_from_sim no)
  (in_bom no)
  (on_board yes)
  (in_pos_files yes)
  (dnp no)
  (property "Reference" "#FLG19" (at 58.42 83.82 0) (hide yes) (show_name no) (do_not_autoplace no) (effects (font (size 1.27 1.27))))
  (property "Value" "PWR_FLAG" (at 58.42 80.01 0) (show_name no) (do_not_autoplace no) (effects (font (size 1.27 1.27))))
  (property "Footprint" "" (at 58.42 83.82 0) (hide yes) (show_name no) (do_not_autoplace no) (effects (font (size 1.27 1.27))))
  (property "Datasheet" "" (at 58.42 83.82 0) (hide yes) (show_name no) (do_not_autoplace no) (effects (font (size 1.27 1.27))))
  (property "Description" "" (at 58.42 83.82 0) (hide yes) (show_name no) (do_not_autoplace no) (effects (font (size 1.27 1.27))))
  (pin "1"))
 (symbol
  (lib_id "power:GND")
  (at 58.42 86.36 0)
  (unit 1)
  (body_style 1)
  (exclude_from_sim no)
  (in_bom no)
  (on_board yes)
  (in_pos_files yes)
  (dnp no)
  (property "Reference" "#PWR20" (at 58.42 86.36 0) (hide yes) (show_name no) (do_not_autoplace no) (effects (font (size 1.27 1.27))))
  (property "Value" "GND" (at 58.42 90.17 0) (show_name no) (do_not_autoplace no) (effects (font (size 1.27 1.27))))
  (property "Footprint" "" (at 58.42 86.36 0) (hide yes) (show_name no) (do_not_autoplace no) (effects (font (size 1.27 1.27))))
  (property "Datasheet" "" (at 58.42 86.36 0) (hide yes) (show_name no) (do_not_autoplace no) (effects (font (size 1.27 1.27))))
  (property "Description" "" (at 58.42 86.36 0) (hide yes) (show_name no) (do_not_autoplace no) (effects (font (size 1.27 1.27))))
  (pin "1"))
 (text "Chain: J1 -> D1 bottom right -> D2 top right -> D3 top left -> D4 bottom left (as the firmware expects).\nThe level shifter and the 330 ohm series resistor are on the hub; brightness is capped in firmware (45 %).\nBoard outline from the CAD: a thin frame around the key collar, LEDs at today's carrier positions."
  (exclude_from_sim no)
  (at 22.86 109.22 0)
  (effects (font (size 1.27 1.27)) (justify left top)))
 (sheet_instances
  (path ""
   (page "1")))
 (embedded_fonts no))
